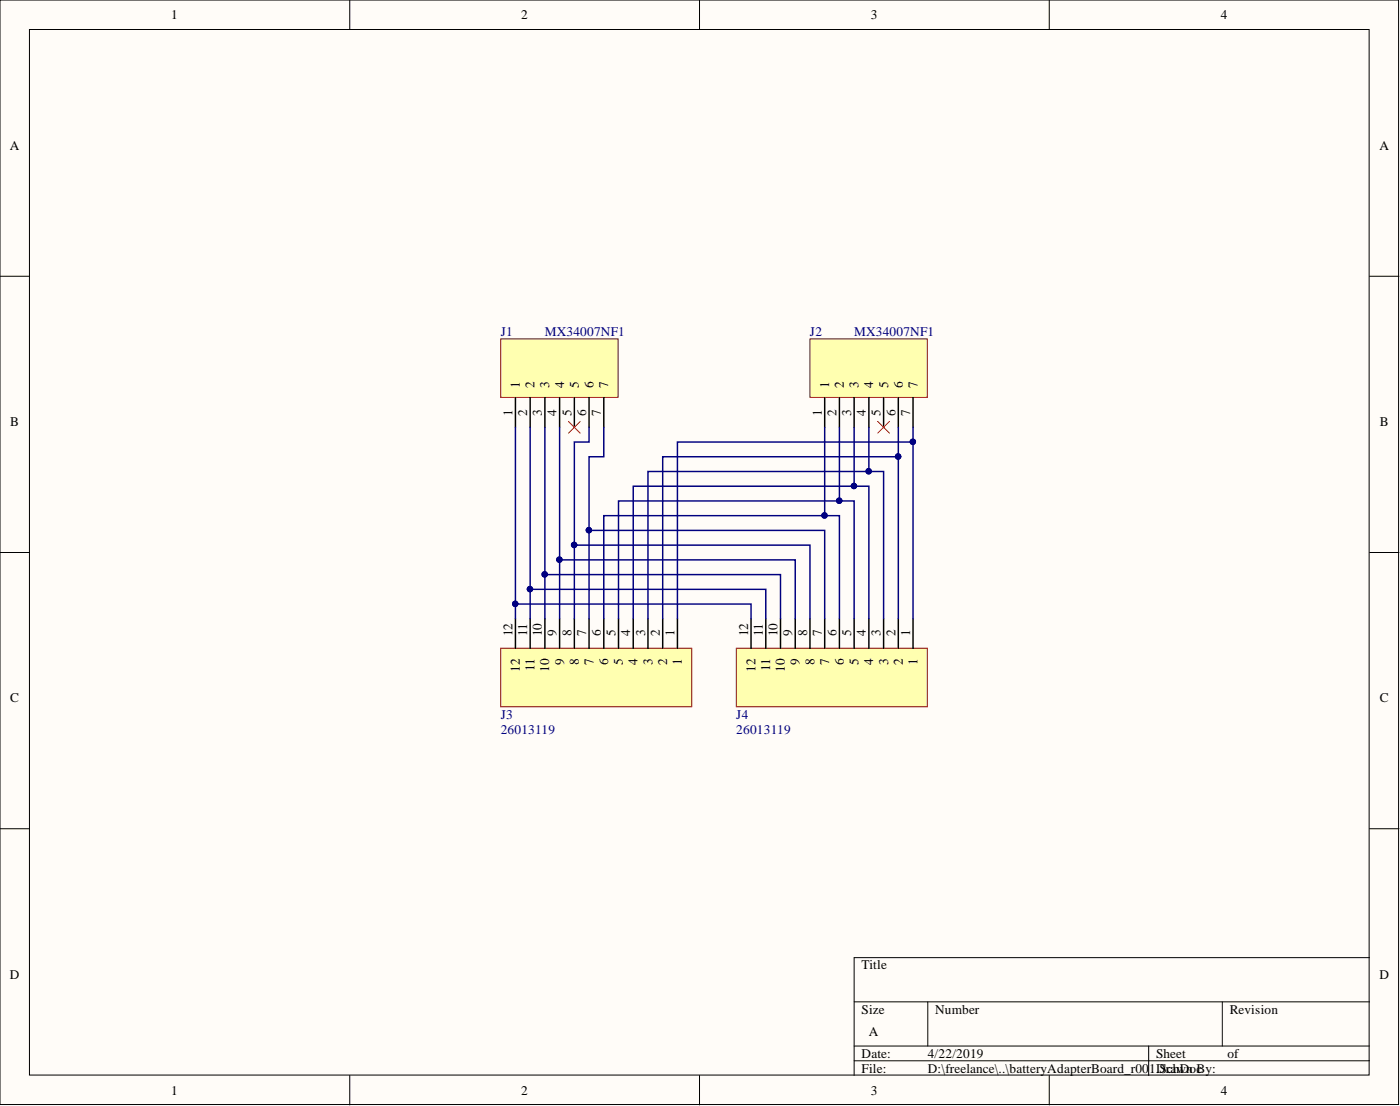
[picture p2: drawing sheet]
<svg xmlns="http://www.w3.org/2000/svg" width="241mm" height="190mm" viewBox="0 0 241 190" stroke-linecap="round" stroke-linejoin="round" font-family="sans-serif">
<g fill="#fffcf8" stroke="#000" stroke-width=".17">
<path d="M0 0h241.1v190.2h-241.1z"/>
<path d="M5.1 5.1h230.9v180.1h-230.9z"/>
</g>
<g fill="none" stroke="#000" stroke-width=".17">
<path d="M60.3 0v5.1M120.6 0v5.1M180.8 0v5.1M0 47.6h5.1M236.1 47.6h5M0 95.2h5.1M236.1 95.2h5M0 142.7h5.1M236.1 142.7h5M147.2 172.6h88.9M159.9 172.6v7.6M210.7 172.6v7.6"/>
<path d="M236.1 164.9h-88.9v20.3M60.3 185.2v5.1M120.6 185.2v5.1M147.2 180.2h88.9M147.2 182.7h88.9M180.8 185.2v5.1M198 180.2v5"/>
</g>
<path d="M86.3 58.4h20.2v10h-20.2z" fill="#ffffb0" stroke="#800000" stroke-width=".17"/>
<path d="M88.8 68.5v5.1M91.4 68.5v5.1M93.9 68.5v5.1M96.5 68.5v5.1M99 68.5v5.1M101.5 68.5v5.1M104.1 68.5v5.1" fill="none" stroke="#000" stroke-width=".25"/>
<path d="M139.6 58.4h20.2v10h-20.2z" fill="#ffffb0" stroke="#800000" stroke-width=".17"/>
<path d="M142.1 68.5v5.1M144.7 68.5v5.1M147.2 68.5v5.1M149.8 68.5v5.1M152.3 68.5v5.1M154.8 68.5v5.1M157.4 68.5v5.1" fill="none" stroke="#000" stroke-width=".25"/>
<path d="M86.3 111.7h32.9v10h-32.9z" fill="#ffffb0" stroke="#800000" stroke-width=".17"/>
<path d="M88.8 106.6v5.1M91.4 106.6v5.1M93.9 106.6v5.1M96.5 106.6v5.1M99 106.6v5.1M101.5 106.6v5.1M104.1 106.6v5.1M106.6 106.6v5.1M109.1 106.6v5.1M111.7 106.6v5.1M114.2 106.6v5.1M116.8 106.6v5.1" fill="none" stroke="#000" stroke-width=".25"/>
<path d="M126.9 111.7h32.9v10h-32.9z" fill="#ffffb0" stroke="#800000" stroke-width=".17"/>
<path d="M129.5 106.6v5.1M132 106.6v5.1M134.5 106.6v5.1M137.1 106.6v5.1M139.6 106.6v5.1M142.1 106.6v5.1M144.7 106.6v5.1M147.2 106.6v5.1M149.8 106.6v5.1M152.3 106.6v5.1M154.8 106.6v5.1M157.4 106.6v5.1" fill="none" stroke="#000" stroke-width=".25"/>
<path d="M98 72.6l2 2M100 72.6l-2 2M151.3 72.6l2 2M153.3 72.6l-2 2" fill="none" stroke="#f00" stroke-width=".17"/>
<g fill="none" stroke="#000080" stroke-width=".25">
<path d="M88.8 73.6v33M91.4 73.6v33M93.9 73.6v33M96.5 73.6v33M101.5 73.6v2.5h-2.5v30.5M104.1 73.6v5.1h-2.6v27.9M142.1 73.6v15.2h2.6v17.8M144.7 73.6v12.7h2.5v20.3M147.2 73.6v10.1h2.6v22.9M149.8 73.6v7.6h2.5v25.4M154.8 78.7h-40.6v27.9M154.8 73.6v33"/>
<path d="M157.4 76.1h-40.6v30.5M157.4 73.6v33M93.9 99h40.6v7.6M96.5 96.4h40.6v10.2M99 93.9h40.6v12.7M101.5 91.4h40.6v15.2M142.1 88.8h-38v17.8M144.7 86.3h-38.1v20.3M147.2 83.7h-38.1v22.9M149.8 81.2h-38.1v25.4M88.8 104h40.7v2.6M91.4 101.5h40.6v5.1"/>
</g>
<g fill="#000080" stroke="#000080" stroke-width=".17">
<circle cx="149.7" cy="81.2" r=".47"/>
<circle cx="147.2" cy="83.7" r=".47"/>
<circle cx="144.6" cy="86.2" r=".47"/>
<circle cx="142.1" cy="88.8" r=".47"/>
<circle cx="157.3" cy="76.1" r=".47"/>
<circle cx="154.8" cy="78.6" r=".47"/>
<circle cx="101.5" cy="91.3" r=".47"/>
<circle cx="99" cy="93.9" r=".47"/>
<circle cx="96.4" cy="96.4" r=".47"/>
<circle cx="93.9" cy="98.9" r=".47"/>
<circle cx="91.3" cy="101.5" r=".47"/>
<circle cx="88.8" cy="104" r=".47"/>
</g>
<g font-size="2.3">
<text x="29.5" y="3.3">1</text>
<text x="89.9" y="3.3">2</text>
<text x="150.1" y="3.3">3</text>
<text x="210.4" y="3.3">4</text>
<text x="1.7" y="25.8">A</text>
<text x="237.7" y="25.8">A</text>
<text x="88.3" y="71.7" transform="rotate(-90 88.3 71.7)">1</text>
<text x="89.6" y="66.7" transform="rotate(-90 89.6 66.7)">1</text>
<text x="90.9" y="71.7" transform="rotate(-90 90.9 71.7)">2</text>
<text x="92.1" y="66.7" transform="rotate(-90 92.1 66.7)">2</text>
<text x="93.4" y="71.7" transform="rotate(-90 93.4 71.7)">3</text>
<text x="94.7" y="66.7" transform="rotate(-90 94.7 66.7)">3</text>
<text x="95.9" y="71.7" transform="rotate(-90 95.9 71.7)">4</text>
<text x="97.2" y="66.7" transform="rotate(-90 97.2 66.7)">4</text>
<text x="98.5" y="71.7" transform="rotate(-90 98.5 71.7)">5</text>
<text x="99.8" y="66.7" transform="rotate(-90 99.8 66.7)">5</text>
<text x="101" y="71.7" transform="rotate(-90 101 71.7)">6</text>
<text x="102.3" y="66.7" transform="rotate(-90 102.3 66.7)">6</text>
<text x="103.6" y="71.7" transform="rotate(-90 103.6 71.7)">7</text>
<text x="104.8" y="66.7" transform="rotate(-90 104.8 66.7)">7</text>
<text x="141.6" y="71.7" transform="rotate(-90 141.6 71.7)">1</text>
<text x="142.9" y="66.7" transform="rotate(-90 142.9 66.7)">1</text>
<text x="144.2" y="71.7" transform="rotate(-90 144.2 71.7)">2</text>
<text x="145.4" y="66.7" transform="rotate(-90 145.4 66.7)">2</text>
<text x="146.7" y="71.7" transform="rotate(-90 146.7 71.7)">3</text>
<text x="148" y="66.7" transform="rotate(-90 148 66.7)">3</text>
<text x="149.2" y="71.7" transform="rotate(-90 149.2 71.7)">4</text>
<text x="150.5" y="66.7" transform="rotate(-90 150.5 66.7)">4</text>
<text x="151.8" y="71.7" transform="rotate(-90 151.8 71.7)">5</text>
<text x="153.1" y="66.7" transform="rotate(-90 153.1 66.7)">5</text>
<text x="154.3" y="71.7" transform="rotate(-90 154.3 71.7)">6</text>
<text x="155.6" y="66.7" transform="rotate(-90 155.6 66.7)">6</text>
<text x="156.9" y="71.7" transform="rotate(-90 156.9 71.7)">7</text>
<text x="158.1" y="66.7" transform="rotate(-90 158.1 66.7)">7</text>
<text x="1.8" y="73.4">B</text>
<text x="237.8" y="73.4">B</text>
<text x="88.3" y="109.6" transform="rotate(-90 88.3 109.6)">12</text>
<text x="90.9" y="109.6" transform="rotate(-90 90.9 109.6)">11</text>
<text x="93.4" y="109.6" transform="rotate(-90 93.4 109.6)">10</text>
<text x="95.9" y="109.6" transform="rotate(-90 95.9 109.6)">9</text>
<text x="98.5" y="109.6" transform="rotate(-90 98.5 109.6)">8</text>
<text x="101" y="109.6" transform="rotate(-90 101 109.6)">7</text>
<text x="103.6" y="109.6" transform="rotate(-90 103.6 109.6)">6</text>
<text x="106.1" y="109.6" transform="rotate(-90 106.1 109.6)">5</text>
<text x="108.6" y="109.6" transform="rotate(-90 108.6 109.6)">4</text>
<text x="111.2" y="109.6" transform="rotate(-90 111.2 109.6)">3</text>
<text x="113.7" y="109.6" transform="rotate(-90 113.7 109.6)">2</text>
<text x="116.3" y="109.6" transform="rotate(-90 116.3 109.6)">1</text>
<text x="128.9" y="109.6" transform="rotate(-90 128.9 109.6)">12</text>
<text x="131.5" y="109.6" transform="rotate(-90 131.5 109.6)">11</text>
<text x="134" y="109.6" transform="rotate(-90 134 109.6)">10</text>
<text x="136.6" y="109.6" transform="rotate(-90 136.6 109.6)">9</text>
<text x="139.1" y="109.6" transform="rotate(-90 139.1 109.6)">8</text>
<text x="141.6" y="109.6" transform="rotate(-90 141.6 109.6)">7</text>
<text x="144.2" y="109.6" transform="rotate(-90 144.2 109.6)">6</text>
<text x="146.7" y="109.6" transform="rotate(-90 146.7 109.6)">5</text>
<text x="149.2" y="109.6" transform="rotate(-90 149.2 109.6)">4</text>
<text x="151.8" y="109.6" transform="rotate(-90 151.8 109.6)">3</text>
<text x="154.3" y="109.6" transform="rotate(-90 154.3 109.6)">2</text>
<text x="156.9" y="109.6" transform="rotate(-90 156.9 109.6)">1</text>
<text x="89.6" y="115.7" transform="rotate(-90 89.6 115.7)">12</text>
<text x="92.1" y="115.6" transform="rotate(-90 92.1 115.6)">11</text>
<text x="94.7" y="115.7" transform="rotate(-90 94.7 115.7)">10</text>
<text x="97.2" y="114.6" transform="rotate(-90 97.2 114.6)">9</text>
<text x="99.8" y="114.6" transform="rotate(-90 99.8 114.6)">8</text>
<text x="102.3" y="114.6" transform="rotate(-90 102.3 114.6)">7</text>
<text x="104.8" y="114.6" transform="rotate(-90 104.8 114.6)">6</text>
<text x="107.4" y="114.6" transform="rotate(-90 107.4 114.6)">5</text>
<text x="109.9" y="114.6" transform="rotate(-90 109.9 114.6)">4</text>
<text x="112.4" y="114.6" transform="rotate(-90 112.4 114.6)">3</text>
<text x="115" y="114.6" transform="rotate(-90 115 114.6)">2</text>
<text x="117.5" y="114.6" transform="rotate(-90 117.5 114.6)">1</text>
<text x="130.2" y="115.7" transform="rotate(-90 130.2 115.7)">12</text>
<text x="132.7" y="115.6" transform="rotate(-90 132.7 115.6)">11</text>
<text x="135.3" y="115.7" transform="rotate(-90 135.3 115.7)">10</text>
<text x="137.8" y="114.6" transform="rotate(-90 137.8 114.6)">9</text>
<text x="140.4" y="114.6" transform="rotate(-90 140.4 114.6)">8</text>
<text x="142.9" y="114.6" transform="rotate(-90 142.9 114.6)">7</text>
<text x="145.4" y="114.6" transform="rotate(-90 145.4 114.6)">6</text>
<text x="148" y="114.6" transform="rotate(-90 148 114.6)">5</text>
<text x="150.5" y="114.6" transform="rotate(-90 150.5 114.6)">4</text>
<text x="153.1" y="114.6" transform="rotate(-90 153.1 114.6)">3</text>
<text x="155.6" y="114.6" transform="rotate(-90 155.6 114.6)">2</text>
<text x="158.1" y="114.6" transform="rotate(-90 158.1 114.6)">1</text>
<text x="1.8" y="121">C</text>
<text x="237.8" y="121">C</text>
<text x="148.5" y="167">Title</text>
<text x="1.7" y="168.6">D</text>
<text x="237.7" y="168.6">D</text>
<text x="148.5" y="174.6">Size</text>
<text x="149.8" y="178.4">A</text>
<text x="161.2" y="174.6">Number</text>
<text x="211.9" y="174.6">Revision</text>
<text x="148.5" y="182.2">Date:</text>
<text x="148.5" y="184.7">File:</text>
<text x="159.9" y="182.2">4/22/2019</text>
<text x="159.9" y="184.7">D:\freelance\..\batteryAdapterBoard_r00</text>
<text x="198.1" y="184.7">1Drawn c</text>
<text x="199.3" y="182.2">Sheet</text>
<text x="199.3" y="184.7">.SchDoBy:</text>
<text x="211.6" y="182.2">of</text>
<text x="29.5" y="188.5">1</text>
<text x="89.9" y="188.5">2</text>
<text x="150.1" y="188.5">3</text>
<text x="210.4" y="188.5">4</text>
</g>
<g font-size="2.3" fill="#000080">
<text x="86.3" y="57.9">J1</text>
<text x="93.9" y="57.9">MX34007NF1</text>
<text x="139.6" y="57.9">J2</text>
<text x="147.2" y="57.9">MX34007NF1</text>
<text x="86.3" y="123.8">J3</text>
<text x="126.9" y="123.8">J4</text>
<text x="86.3" y="126.4">26013119</text>
<text x="126.9" y="126.4">26013119</text>
</g>
</svg>
